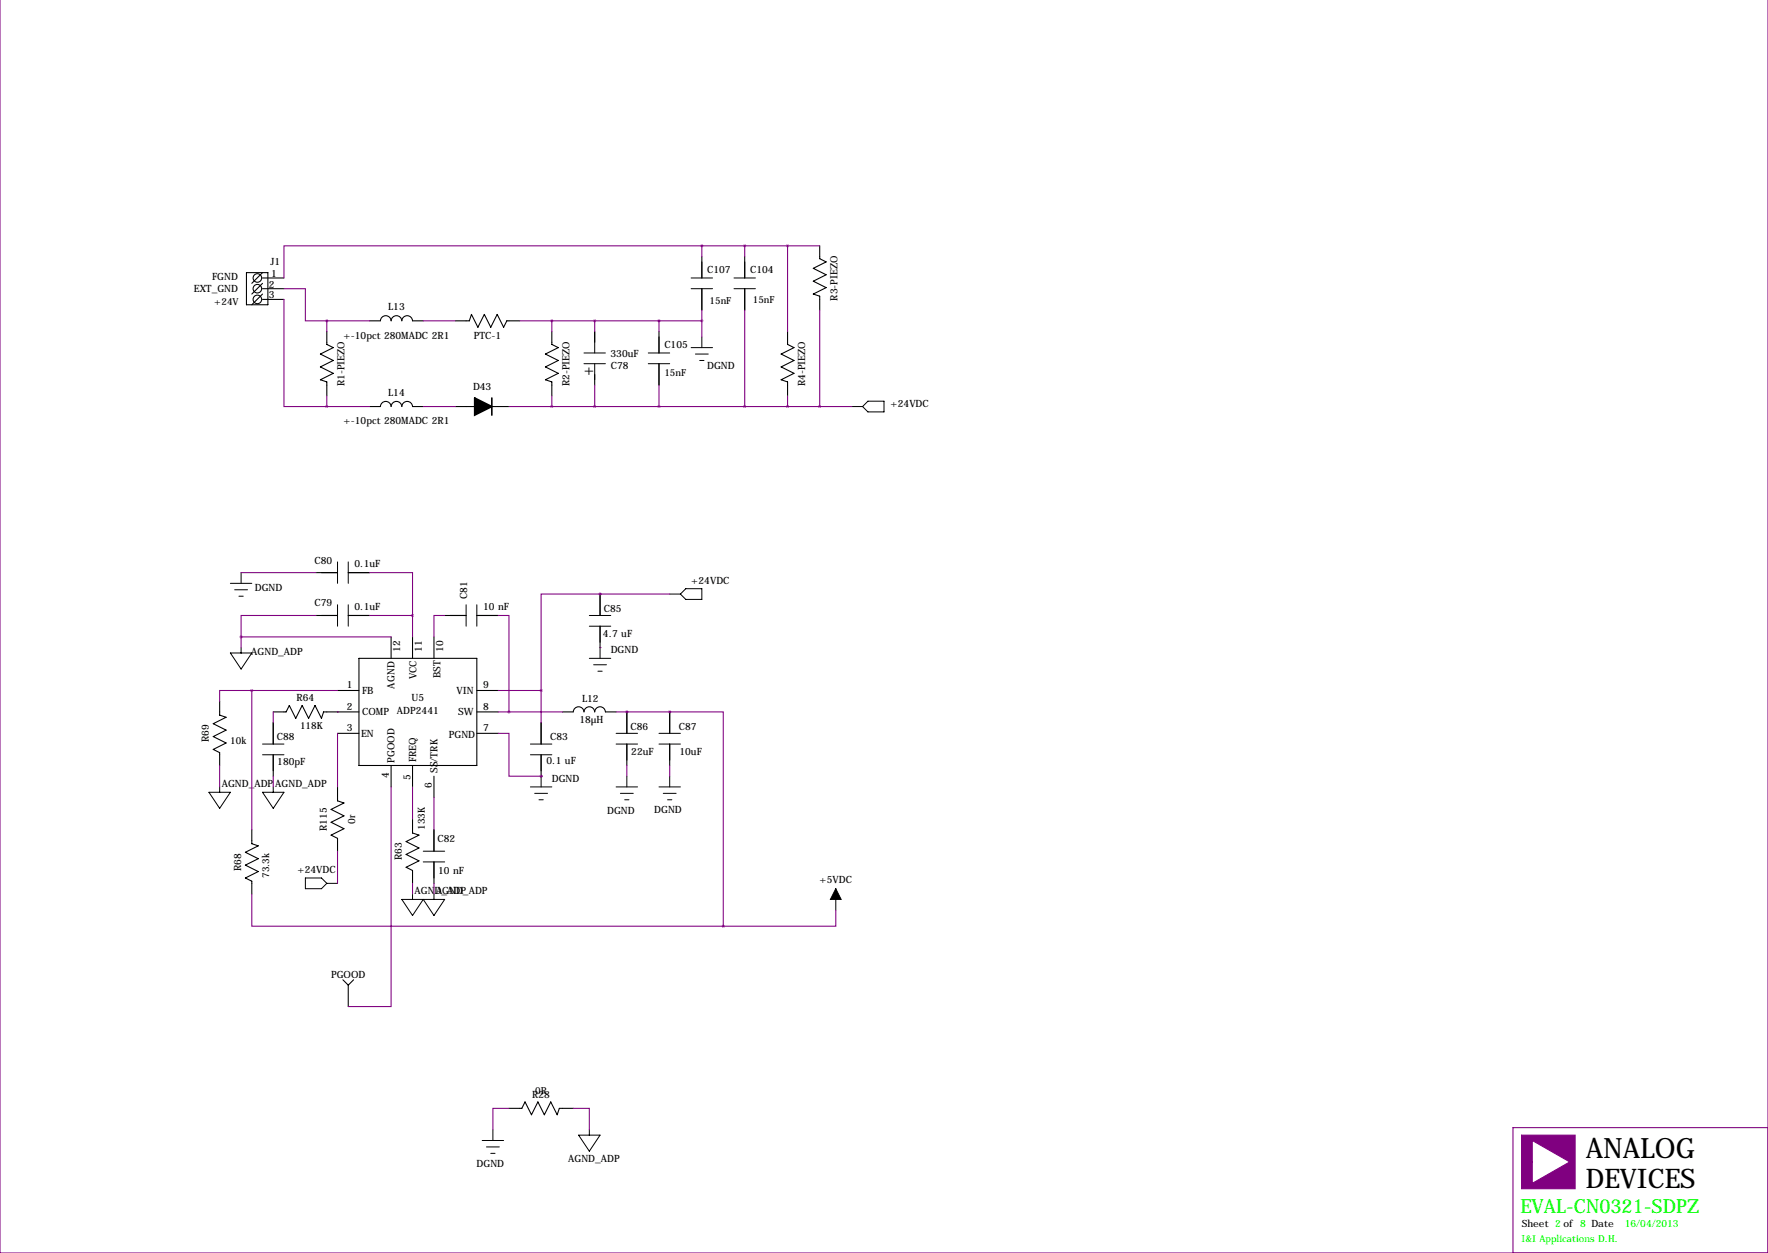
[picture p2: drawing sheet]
<svg xmlns="http://www.w3.org/2000/svg" width="419mm" height="297mm" viewBox="0 0 419 297" stroke-linecap="round" stroke-linejoin="round" font-family="sans-serif">
<path d="M360.7 269.1h12.7v12.7h-12.7v-6.4h2.5v5.1l8.9-5.1-8.9-5v5h-2.5z" fill="#800080" stroke="#800080" stroke-width=".25"/>
<g fill="none" stroke="#800080" stroke-width=".25">
<path d="M419.1 -.1v297.1h-419.1v-297.1M166.4 58.3h-99.1v7.6M166.4 58.3v2.5M166.4 58.3h27.9M176.5 58.3v2.5M186.7 58.3v20.3M67.3 71v25.4h10.2M67.3 68.4h5.1v7.7h5.1M77.5 76.1v2.5M77.5 76.1h10.1M100.3 76.1h7.6M123.2 76.1h43.2"/>
<path d="M130.8 76.1v2.5M141 76.1v2.5M156.2 76.1v2.5M166.4 73.5v6.4M176.5 73.5v22.9M194.3 73.5v22.9M77.5 93.8v2.6M77.5 96.4h10.1M100.3 96.4h7.6M120.6 96.4h81.3M130.8 93.8v2.6M141 91.3v5.1"/>
<path d="M156.2 91.3v5.1M186.7 93.8v2.6M57.1 135.7h17.8M87.6 135.7h10.2v10.2M57.1 151h35.6M57.1 151v2.5M74.9 145.9h-17.8v5.1M87.6 145.9h10.2M97.8 145.9v5.1M105.4 145.9h-2.5v5.1M118.1 145.9h2.5v22.9M142.2 140.8h-13.9v22.9"/>
<path d="M142.2 140.8h.1M142.2 153.5h.1M142.2 140.8h16.5M59.7 163.7h-7.6v2.5M59.7 163.7h20.3M59.7 163.7v33M64.8 168.8v2.5M80 168.8h.1M80 173.8v12.7M118.1 173.8h2.5v10.2h7.7M118.1 163.7h10.2M118.1 168.8h15.2"/>
<path d="M128.3 163.7v7.6M146 168.8h12.7M148.6 168.8h.1M158.7 168.8h.1M158.7 168.8h12.7v50.8M52.1 181.5v5M64.8 184v2.5M92.7 186.5v52.1h-10.2M97.8 186.5v7.7M102.9 189.1v7.6M128.3 184h.1M148.6 181.5v2.5"/>
<path d="M158.7 181.5v2.5M59.7 211.9v7.7h111.7M80 201.8v7.6M97.8 209.4v2.5M102.9 209.4v2.5M198.1 215.8v3.8h-26.7M120.6 262.7h-3.8v5.1M135.9 262.7h3.8v5.1M419.1 267.3h-60.5v29.7"/>
</g>
<g fill="none" stroke="#000" stroke-width=".25">
<path d="M194.3 58.3v3l1.5 .8-3 1.5 3 1.5-3 1.6 3 1.5-3 1.5 1.5 .5v3.3M58.4 64.6h5.1v7.6h-5.1zM62.2 64.6l-2.5 2.6M62.2 67.2l-2.5 2.5M62.2 69.7l-2.5 2.5M62.2 65.9h5.1M62.2 68.4h5.1M62.2 71h5.1M77.5 78.6v3l1.5 .8-3.1 1.5 3.1 1.6-3.1 1.5 3.1 1.5-3.1 1.5 1.6 .5v3.3M87.6 76.1l2.6-.1a1.27 1.27 0 0 1 1.2-1.2 1.27 1.27 0 0 1 1.3 1.3 1.27 1.27 0 0 1 1.3-1.3 1.27 1.27 0 0 1 1.2 1.3 1.27 1.27 0 0 1 1.3-1.3 1.27 1.27 0 0 1 1.3 1.3h2.5M107.9 76.1h3.4l.5-1.6 1.5 3.1 1.5-3.1 1.5 3.1 1.6-3.1 1.5 3.1 .7-1.5h3.1M130.8 78.6v3l1.5 .8-3 1.5 3 1.6-3 1.5 3 1.5-3 1.5 1.5 .5v3.3"/>
<path d="M141 78.6v2.5M156.2 78.6v5.1M166.4 60.8v5.1M166.4 68.4v5.1M176.5 60.8v5.1M176.5 68.4v5.1M186.7 78.6v3l1.5 .8-3 1.5 3 1.6-3 1.5 3 1.5-3 1.5 1.5 .5v3.3M87.6 96.4h2.6a1.27 1.27 0 0 1 1.2-1.2 1.27 1.27 0 0 1 1.3 1.2 1.27 1.27 0 0 1 1.3-1.2 1.27 1.27 0 0 1 1.3 1.2 1.27 1.27 0 0 1 1.2-1.2 1.27 1.27 0 0 1 1.3 1.2h2.5M107.9 96.4h4.6M116.6 96.4h4M141 88.8v2.5M156.2 86.2v5.1"/>
<path d="M74.9 135.7h5.1M82.5 135.7h5.1M74.9 145.9h5.1M82.5 145.9h5.1M85.1 156.1h27.9v25.4h-27.9zM92.7 151v5.1M97.8 151v5.1M102.9 151v5.1M105.4 145.9h5.1M113 145.9h5.1M142.2 140.8v5.1M142.2 148.4v5.1"/>
<path d="M52.1 166.2v3.3l1.5 .5-3.1 1.6 3.1 1.5-3.1 1.5 3.1 1.5-3.1 1.6 1.6 .7v3.1M64.8 168.8h3l.8-1.6 1.5 3.1 1.5-3.1 1.6 3.1 1.5-3.1 1.5 3.1 .5-1.5h8.4M64.8 171.3v5.1M64.8 178.9v5.1M80 163.7h5.1M80 173.8h5.1M113 163.7h5.1M113 168.8h5.1M113 173.8h5.1M128.3 171.3v5.1M128.3 178.9v5.1M133.3 168.8h2.6a1.27 1.27 0 0 1 1.3-1.3 1.27 1.27 0 0 1 1.2 1.3 1.27 1.27 0 0 1 1.3-1.3 1.27 1.27 0 0 1 1.3 1.3 1.27 1.27 0 0 1 1.2-1.3 1.27 1.27 0 0 1 1.3 1.3h2.5"/>
<path d="M148.6 168.8v5M148.6 176.4v5.1M158.7 168.8v5M158.7 176.4v5.1M59.7 196.7v3.3l1.5 .5-3 1.5 3 1.6-3 1.5 3 1.5-3 1.5 1.5 .8v3M80 186.5v3.4l1.5 .5-3 1.5 3 1.5-3 1.5 3 1.6-3 1.5 1.5 .7v3.1M92.7 181.5v5M97.8 181.5v5M97.8 194.2v3.3l1.5 .5-3 1.5 3 1.5-3 1.6 3 1.5-3 1.5 1.5 .8v3M102.9 184v5.1M102.9 196.7v5.1M102.9 204.3v5.1"/>
<path d="M81.3 232.3l1.2 1.2M82.5 233.5v5.1M83.8 232.3l-1.3 1.2M120.6 262.7h3.1l.8-1.5 1.5 3.1 1.5-3.1 1.5 3.1 1.6-3.1 1.5 3.1 .5-1.6h3.3"/>
<circle cx="61" cy="68.4" r="1.02"/>
<circle cx="61" cy="65.9" r="1.02"/>
<circle cx="61" cy="71" r="1.02"/>
</g>
<g fill="none" stroke="#000" stroke-width=".24">
<path d="M141 78.6v5.1M163.8 65.9h5.1M163.8 68.4h5.1M166.4 79.9v2.5M174 65.9h5.1M174 68.4h5.1M138.4 83.7h5.1M138.4 86.2h5.1M141 86.2v3.8M153.7 83.7h5M153.7 86.2h5M163.8 82.4h5.1"/>
<path d="M164.8 83.9h3.1M165.9 85.5h1M201.9 96.4h2.6M205.7 95.1h3.8v2.5h-3.8l-1.2-1.2zM54.6 138.3h5.1M55.6 139.8h3.1M57.1 135.7v2.6M80 133.2v5.1M82.5 133.2v5.1M162.6 139.6h3.8v2.5h-3.8l-1.3-1.3zM54.6 154.8h5.1l-2.6 3.8zM56.6 141.3h1.1"/>
<path d="M57.1 153.5v1.3M80 143.4v5M82.5 143.4v5M110.5 143.4v5M113 143.4v5M139.7 148.4h5.1M139.7 145.9h5.1M139.7 156.1h5.1M140.7 157.6h3.1M141.7 159.1h1M142.2 153.5v2.6M158.7 140.8h2.6"/>
<path d="M62.2 178.9h5.1M62.2 176.4h5.1M125.7 178.9h5.1M125.7 176.4h5.1M146 176.4h5.1M146 173.8h5.1M156.2 176.4h5.1M156.2 173.8h5.1M49.5 187.8h5.1l-2.5 3.8zM52.1 186.5v1.3M62.2 187.8h5.1l-2.5 3.8zM64.8 186.5v1.3"/>
<path d="M125.7 186.5h5.1M126.7 188.1h3.1M127.8 189.6h1M128.3 184v2.5M146 186.5h5.1M147.1 188.1h3M148.1 189.6h1M148.6 184v2.5M156.2 186.5h5.1M157.2 188.1h3.1M158.2 189.6h1.1M158.7 184v2.5"/>
<path d="M72.4 208.1h3.8l1.3 1.3-1.3 1.3h-3.8zM77.5 209.4h2.5M95.2 213.2h10.2l-2.5 3.8-2.6-3.8-2.5 3.8zM97.8 211.9v1.3M100.3 204.3h5.1M100.3 201.8h5.1M102.9 211.9v1.3M198.1 210.7v5.1M114.3 270.4h5.1M115.3 271.9h3.1M116.3 273.4h1M116.8 267.8v2.6"/>
<path d="M137.2 269.1h5l-2.5 3.8zM139.7 267.8v1.3"/>
</g>
<path d="M112.5 94.3l4.1 2.1-4.1 2z" fill="#000" stroke="#000" stroke-width=".38"/>
<path d="M116.6 94.3v4.1" fill="none" stroke="#000" stroke-width=".38"/>
<path d="M198.1 210.7l1.3 2.5h-2.6z" fill="#000" stroke="#000" stroke-width=".24"/>
<path d="M57.1 151a.05 .05 0 0 0 .1 0 .05 .05 0 0 0-.1 0zM128.2 163.7a.05 .05 0 0 0 .1 0 .05 .05 0 0 0-.1 0zM142.2 140.8a.05 .05 0 0 0 .1 0 .05 .05 0 0 0-.1 0zM120.6 168.8a.05 .05 0 0 0 .1 0 .05 .05 0 0 0-.1 0zM158.7 168.8a.05 .05 0 0 0 .1 0 .05 .05 0 0 0-.1 0zM128.2 184a.05 .05 0 0 0 .1 0 .05 .05 0 0 0-.1 0zM171.4 219.6a.05 .05 0 0 0 .1 0 .05 .05 0 0 0-.1 0zM77.4 96.4a.05 .05 0 0 0 .1 0 .05 .05 0 0 0-.1 0zM77.4 76.1a.05 .05 0 0 0 .1 0 .05 .05 0 0 0-.1 0zM166.3 58.3a.05 .05 0 0 0 .1 0 .05 .05 0 0 0-.1 0zM176.5 96.4a.05 .05 0 0 0 .1 0 .05 .05 0 0 0-.1 0zM140.9 76.1a.05 .05 0 0 0 .1 0 .05 .05 0 0 0-.1 0zM140.9 96.4a.05 .05 0 0 0 .1 0 .05 .05 0 0 0-.1 0zM166.3 76.1a.05 .05 0 0 0 .1 0 .05 .05 0 0 0-.1 0zM176.5 58.3a.05 .05 0 0 0 .1 0 .05 .05 0 0 0-.1 0z" fill="#800080" stroke="#800080" stroke-width=".63"/>
<text font-size="6.6" x="375.9" y="274.4">ANALOG</text>
<text font-size="6.4" x="375.9" y="281.5">DEVICES</text>
<text font-size="4.6" fill="#0f0" x="360.4" y="287.6">EVAL-CN0321-SDPZ</text>
<text font-size="3.6" x="138.4" y="89">+</text>
<g font-size="2.4">
<text x="64.1" y="62.9">J1</text>
<text x="64.3" y="65.6">1</text>
<text x="167.6" y="64.6">C107</text>
<text x="177.8" y="64.6">C104</text>
<text x="46" y="69.2">EXT_GND</text>
<text x="50.3" y="66.4">FGND</text>
<text x="63.8" y="68.2">2</text>
<text x="63.8" y="70.7">3</text>
<text x="198.5" y="71.3" transform="rotate(-90 198.5 71.3)">R3-PIEZO</text>
<text x="92" y="73.5">L13</text>
<text x="81.4" y="80.3">+-10pct 280MADC 2R1</text>
<text x="112.3" y="80.3">PTC-1</text>
<text x="157.5" y="82.4">C105</text>
<text x="144.7" y="84.6">330uF</text>
<text x="144.8" y="87.4">C78</text>
<text x="167.6" y="87.5">DGND</text>
<text x="81.7" y="91.6" transform="rotate(-90 81.7 91.6)">R1-PIEZO</text>
<text x="92" y="93.8">L14</text>
<text x="112.1" y="92.6">D43</text>
<text x="135" y="91.6" transform="rotate(-90 135 91.6)">R2-PIEZO</text>
<text x="190.9" y="91.6" transform="rotate(-90 190.9 91.6)">R4-PIEZO</text>
<text x="81.4" y="100.6">+-10pct 280MADC 2R1</text>
<text x="211.1" y="96.4">+24VDC</text>
<text x="74.5" y="133.6">C80</text>
<text x="84.1" y="134.5">0.1uF</text>
<text x="60.4" y="140">DGND</text>
<text x="74.5" y="143.8">C79</text>
<text x="110.7" y="142.1" transform="rotate(-90 110.7 142.1)">C81</text>
<text x="163.8" y="138.4">+24VDC</text>
<text x="84.1" y="144.6">0.1uF</text>
<text x="114.5" y="144.6">10 nF</text>
<text x="143.1" y="145">C85</text>
<text x="59.6" y="155.4">AGND_ADP</text>
<text x="94.9" y="154.5" transform="rotate(-90 94.9 154.5)">12</text>
<text x="100" y="154.5" transform="rotate(-90 100 154.5)">11</text>
<text x="105" y="154.5" transform="rotate(-90 105 154.5)">10</text>
<text x="142.9" y="151">4.7 uF</text>
<text x="144.8" y="154.8">DGND</text>
<text x="98.7" y="161.1" transform="rotate(-90 98.7 161.1)">VCC</text>
<text x="104.4" y="160.8" transform="rotate(-90 104.4 160.8)">BST</text>
<text x="70.3" y="166.2">R64</text>
<text x="82.2" y="163.2">1</text>
<text x="85.9" y="164.5">FB</text>
<text x="93.5" y="163.2" transform="rotate(-90 93.5 163.2)">AGND</text>
<text x="97.6" y="166.2">U5</text>
<text x="108.2" y="164.5">VIN</text>
<text x="114.6" y="163.2">9</text>
<text x="138" y="166.5">L12</text>
<text x="82.2" y="168.3">2</text>
<text x="82.2" y="173.3">3</text>
<text x="85.9" y="169.6">COMP</text>
<text x="94.1" y="169.2">ADP2441</text>
<text x="108.6" y="169.6">SW</text>
<text x="114.6" y="173.3">7</text>
<text x="114.6" y="168.3">8</text>
<text x="137.4" y="171.4">18µH</text>
<text x="149.5" y="173">C86</text>
<text x="160.9" y="173">C87</text>
<text x="49.5" y="176" transform="rotate(-90 49.5 176)">R69</text>
<text x="65.6" y="175.5">C88</text>
<text x="85.6" y="174.7">EN</text>
<text x="106.4" y="174.9">PGND</text>
<text x="130.4" y="175.5">C83</text>
<text x="149.6" y="178.9">22uF</text>
<text x="161.1" y="178.9">10uF</text>
<text x="65.7" y="181.5">180pF</text>
<text x="92.2" y="184.4" transform="rotate(-90 92.2 184.4)">4</text>
<text x="93.5" y="180.9" transform="rotate(-90 93.5 180.9)">PGOOD</text>
<text x="97.3" y="185" transform="rotate(-90 97.3 185)">5</text>
<text x="98.6" y="180.7" transform="rotate(-90 98.6 180.7)">FREQ</text>
<text x="103.7" y="183.2" transform="rotate(-90 103.7 183.2)">SS/TRK</text>
<text x="129.6" y="181.2">0.1 uF</text>
<text x="130.8" y="185.3">DGND</text>
<text x="52.6" y="186.5">AGND_ADP AGND_ADP</text>
<text x="102.4" y="186.9" transform="rotate(-90 102.4 186.9)">6</text>
<text x="77.5" y="197" transform="rotate(-90 77.5 197)">R115</text>
<text x="84.2" y="195.3" transform="rotate(-90 84.2 195.3)">0r</text>
<text x="143.9" y="192.9">DGND</text>
<text x="155.1" y="192.7">DGND</text>
<text x="95.2" y="203.9" transform="rotate(-90 95.2 203.9)">R63</text>
<text x="103.7" y="199.6">C82</text>
<text x="57.1" y="206.4" transform="rotate(-90 57.1 206.4)">R68</text>
<text x="70.5" y="207">+24VDC</text>
<text x="103.9" y="207.1">10 nF</text>
<text x="194.2" y="209.4">+5VDC</text>
<text x="98.3" y="211.9">AGND_ADP</text>
<text x="103.4" y="211.9">AGND_ADP</text>
<text x="78.5" y="231.8">PGOOD</text>
<text x="126.2" y="260.2">R28</text>
<text x="134.7" y="275.4">AGND_ADP</text>
<text x="113" y="276.8">DGND</text>
<text x="360.7" y="290.9">Sheet 2 of</text>
</g>
<g font-size="2.4" fill="#0f0">
<text x="374.6" y="290.9">8 Date</text>
<text x="385.2" y="290.9">16/04/2013</text>
</g>
<g font-size="2.3">
<text x="178.5" y="71.8">15nF</text>
<text x="50.8" y="72.2">+24V</text>
<text x="168.2" y="72.2">15nF</text>
<text x="157.5" y="89.1">15nF</text>
<text x="71.1" y="172.9">118K</text>
<text x="54.6" y="176.4">10k</text>
<text x="100.7" y="196.7" transform="rotate(-90 100.7 196.7)">133K</text>
<text x="63.8" y="208.1" transform="rotate(-90 63.8 208.1)">73.3k</text>
<text x="126.9" y="259.3">0R</text>
</g>
<text font-size="2.3" fill="#0f0" x="360.7" y="294.5">I&amp;I Applications D.H.</text>
</svg>
